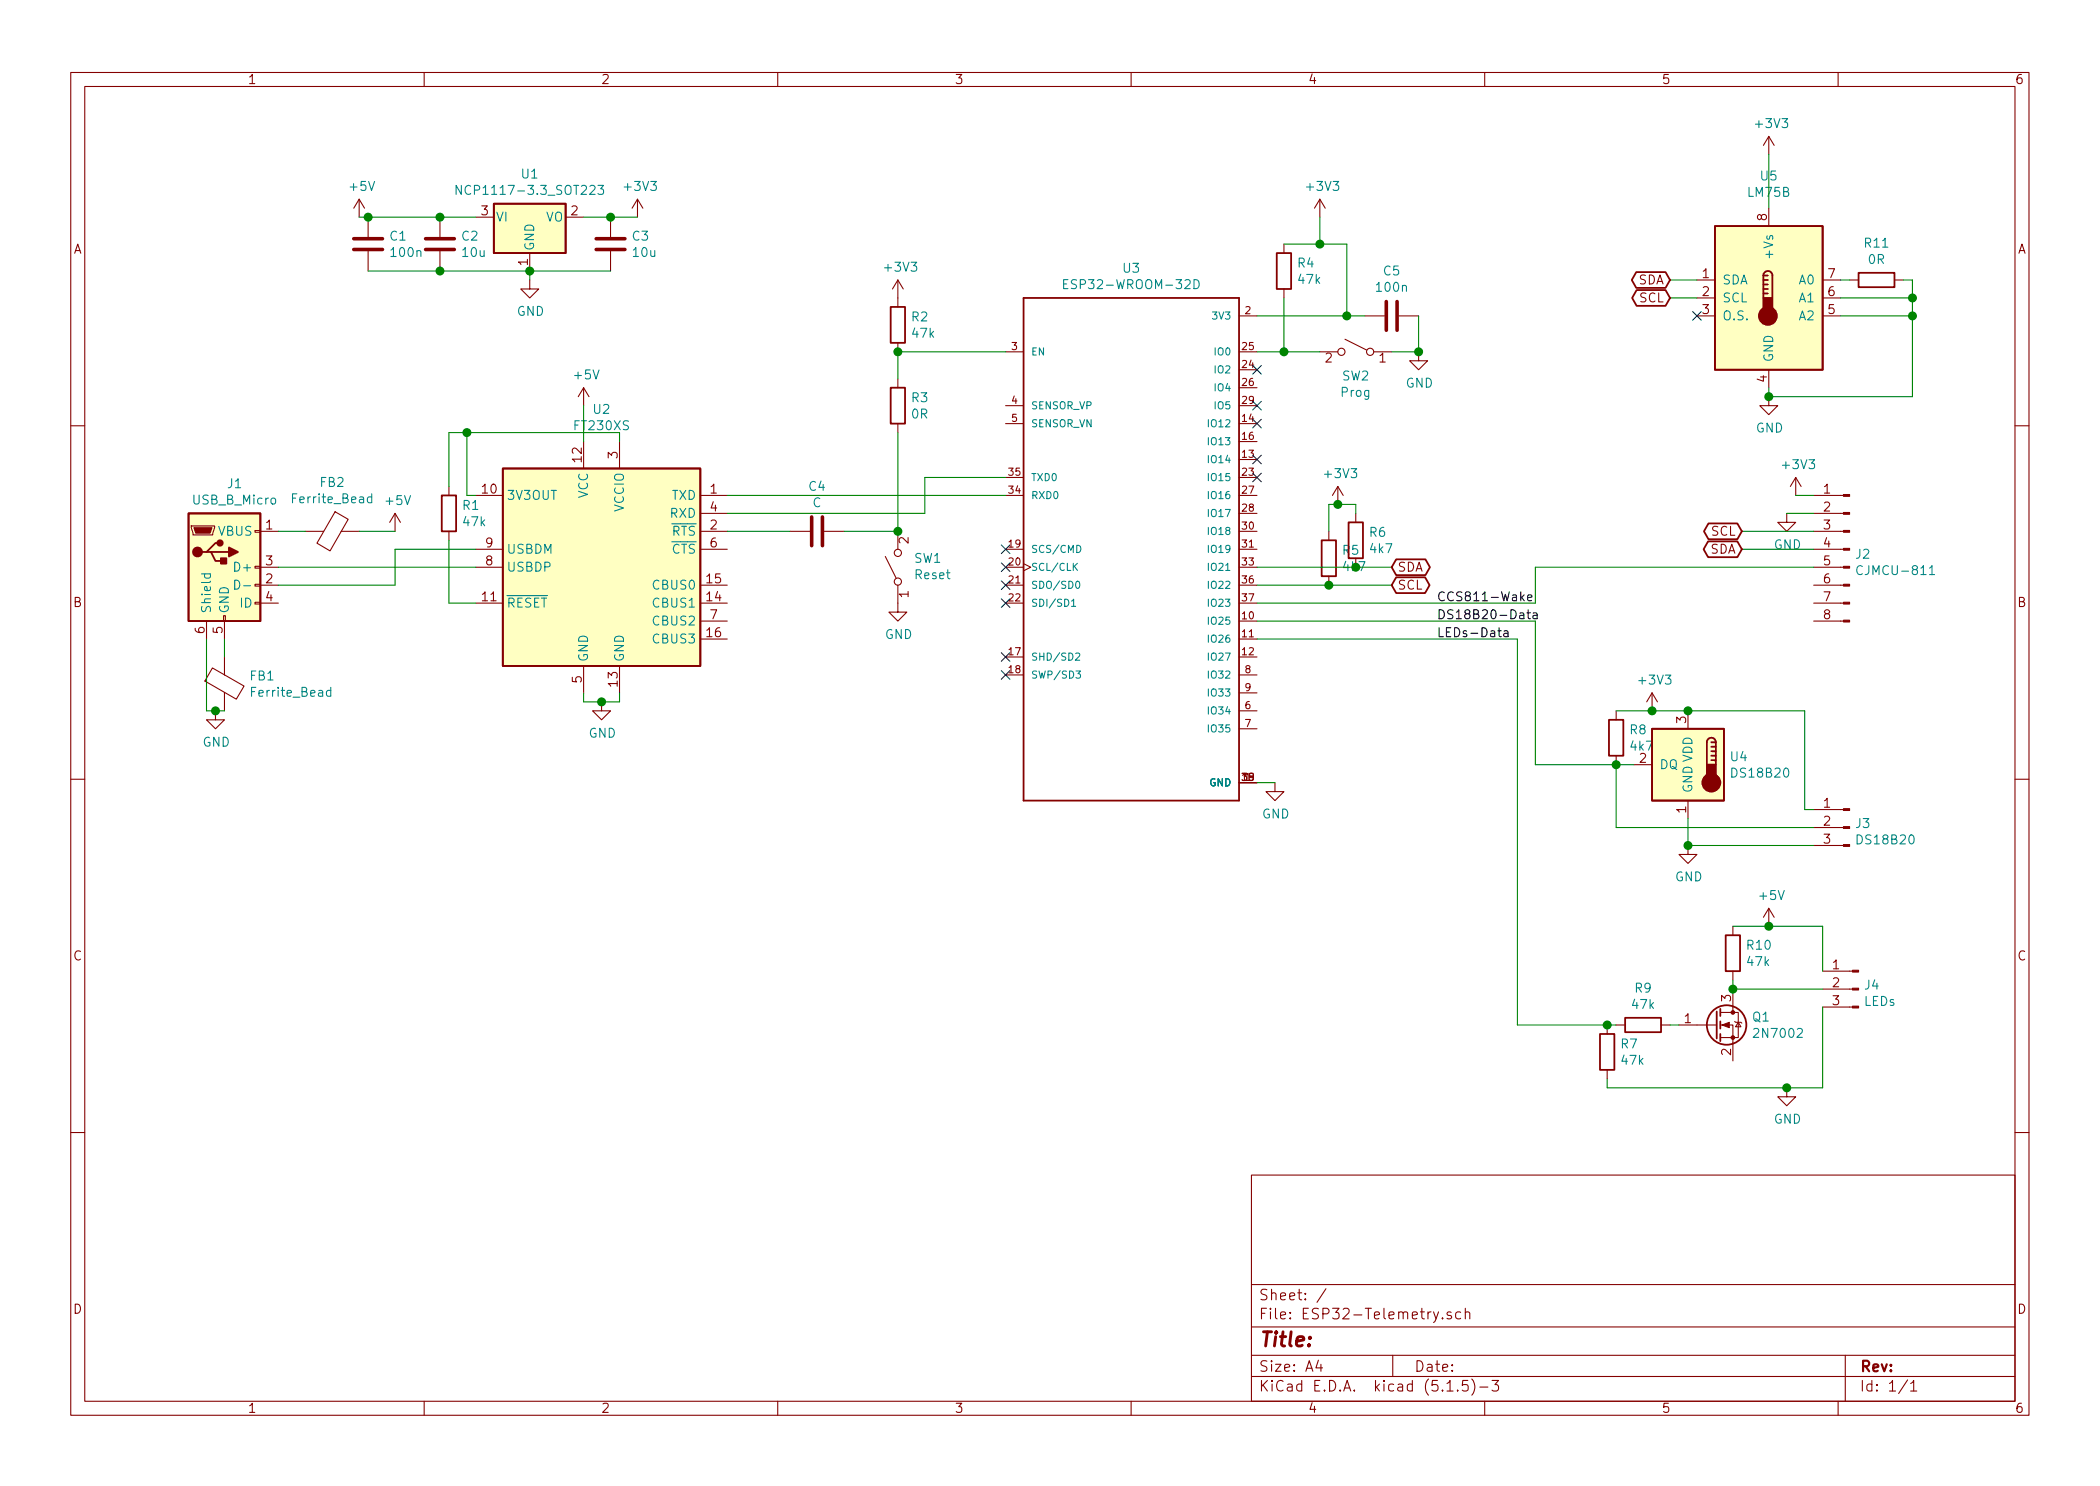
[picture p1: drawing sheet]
EESchema Schematic File Version 4
EELAYER 30 0
EELAYER END
$Descr A4 11693 8268
encoding utf-8
Sheet 1 1
Title ""
Date ""
Rev ""
Comp ""
Comment1 ""
Comment2 ""
Comment3 ""
Comment4 ""
$EndDescr
$Comp
L Regulator_Linear:NCP1117-3.3_SOT223 U1
U 1 1
P 2950 1200
F 0 "U1" H 2950 1442 50  0000 C CNN
F 1 "NCP1117-3.3_SOT223" H 2950 1351 50  0000 C CNN
F 2 "Package_TO_SOT_SMD:SOT-223-3_TabPin2" H 2950 1400 50  0001 C CNN
F 3 "http://www.onsemi.com/pub_link/Collateral/NCP1117-D.PDF" H 3050 950 50  0001 C CNN
	1    2950 1200
	1    0    0    -1  
$EndComp
$Comp
L Device:C C2
U 1 1
P 2450 1350
F 0 "C2" H 2565 1396 50  0000 L CNN
F 1 "10u" H 2565 1305 50  0000 L CNN
F 2 "" H 2488 1200 50  0001 C CNN
F 3 "~" H 2450 1350 50  0001 C CNN
	1    2450 1350
	1    0    0    -1  
$EndComp
$Comp
L Device:C C3
U 1 1
P 3400 1350
F 0 "C3" H 3515 1396 50  0000 L CNN
F 1 "10u" H 3515 1305 50  0000 L CNN
F 2 "" H 3438 1200 50  0001 C CNN
F 3 "~" H 3400 1350 50  0001 C CNN
	1    3400 1350
	1    0    0    -1  
$EndComp
$Comp
L power:+3V3 #PWR07
U 1 1
P 3550 1200
F 0 "#PWR07" H 3550 1050 50  0001 C CNN
F 1 "+3V3" H 3565 1373 50  0000 C CNN
F 2 "" H 3550 1200 50  0001 C CNN
F 3 "" H 3550 1200 50  0001 C CNN
	1    3550 1200
	1    0    0    -1  
$EndComp
Connection ~ 2450 1200
Wire Wire Line
	2450 1200 2650 1200
Wire Wire Line
	3250 1200 3400 1200
Connection ~ 3400 1200
Wire Wire Line
	3400 1200 3550 1200
Wire Wire Line
	2450 1500 2950 1500
Connection ~ 2950 1500
Wire Wire Line
	2950 1500 3400 1500
$Comp
L power:GND #PWR04
U 1 1
P 2950 1550
F 0 "#PWR04" H 2950 1300 50  0001 C CNN
F 1 "GND" H 2955 1377 50  0000 C CNN
F 2 "" H 2950 1550 50  0001 C CNN
F 3 "" H 2950 1550 50  0001 C CNN
	1    2950 1550
	1    0    0    -1  
$EndComp
Wire Wire Line
	2950 1550 2950 1500
$Comp
L Connector:USB_B_Micro J1
U 1 1
P 1250 3150
F 0 "J1" H 1307 3617 50  0000 C CNN
F 1 "USB_B_Micro" H 1307 3526 50  0000 C CNN
F 2 "" H 1400 3100 50  0001 C CNN
F 3 "~" H 1400 3100 50  0001 C CNN
	1    1250 3150
	1    0    0    -1  
$EndComp
$Comp
L power:+5V #PWR03
U 1 1
P 2200 2950
F 0 "#PWR03" H 2200 2800 50  0001 C CNN
F 1 "+5V" H 2215 3123 50  0000 C CNN
F 2 "" H 2200 2950 50  0001 C CNN
F 3 "" H 2200 2950 50  0001 C CNN
	1    2200 2950
	1    0    0    -1  
$EndComp
$Comp
L Device:Ferrite_Bead FB2
U 1 1
P 1850 2950
F 0 "FB2" V 1576 2950 50  0000 C CNN
F 1 "Ferrite_Bead" V 1667 2950 50  0000 C CNN
F 2 "" V 1780 2950 50  0001 C CNN
F 3 "~" H 1850 2950 50  0001 C CNN
	1    1850 2950
	0    1    1    0   
$EndComp
Wire Wire Line
	1550 2950 1700 2950
Wire Wire Line
	2000 2950 2200 2950
Wire Wire Line
	1550 3250 2200 3250
Wire Wire Line
	2200 3050 2650 3050
$Comp
L power:+5V #PWR05
U 1 1
P 3250 2250
F 0 "#PWR05" H 3250 2100 50  0001 C CNN
F 1 "+5V" H 3265 2423 50  0000 C CNN
F 2 "" H 3250 2250 50  0001 C CNN
F 3 "" H 3250 2250 50  0001 C CNN
	1    3250 2250
	1    0    0    -1  
$EndComp
Wire Wire Line
	3250 2250 3250 2450
Wire Wire Line
	2650 2750 2600 2750
Wire Wire Line
	2600 2750 2600 2400
Wire Wire Line
	2600 2400 3450 2400
Wire Wire Line
	3450 2400 3450 2450
$Comp
L Interface_USB:FT230XS U2
U 1 1
P 3350 3150
F 0 "U2" H 3350 4031 50  0000 C CNN
F 1 "FT230XS" H 3350 3940 50  0000 C CNN
F 2 "Package_SO:SSOP-16_3.9x4.9mm_P0.635mm" H 4350 2550 50  0001 C CNN
F 3 "https://www.ftdichip.com/Support/Documents/DataSheets/ICs/DS_FT230X.pdf" H 3350 3150 50  0001 C CNN
	1    3350 3150
	1    0    0    -1  
$EndComp
$Comp
L Device:R R1
U 1 1
P 2500 2850
F 0 "R1" H 2570 2896 50  0000 L CNN
F 1 "47k" H 2570 2805 50  0000 L CNN
F 2 "" V 2430 2850 50  0001 C CNN
F 3 "~" H 2500 2850 50  0001 C CNN
	1    2500 2850
	1    0    0    -1  
$EndComp
Wire Wire Line
	2500 3000 2500 3350
Wire Wire Line
	2500 3350 2650 3350
$Comp
L power:GND #PWR06
U 1 1
P 3350 3900
F 0 "#PWR06" H 3350 3650 50  0001 C CNN
F 1 "GND" H 3355 3727 50  0000 C CNN
F 2 "" H 3350 3900 50  0001 C CNN
F 3 "" H 3350 3900 50  0001 C CNN
	1    3350 3900
	1    0    0    -1  
$EndComp
Wire Wire Line
	3250 3850 3250 3900
Wire Wire Line
	3250 3900 3350 3900
Wire Wire Line
	3350 3900 3450 3900
Wire Wire Line
	3450 3900 3450 3850
Connection ~ 3350 3900
$Comp
L ESP32-WROOM-32D:ESP32-WROOM-32D U3
U 1 1
P 6300 3050
F 0 "U3" H 6300 4617 50  0000 C CNN
F 1 "ESP32-WROOM-32D" H 6300 4526 50  0000 C CNN
F 2 "MODULE_ESP32-WROOM-32D" H 6300 3050 50  0001 L BNN
F 3 "1.5" H 6300 3050 50  0001 L BNN
F 4 "Manufacturer Recommendation" H 6300 3050 50  0001 L BNN "Field4"
F 5 "Espressif Systems" H 6300 3050 50  0001 L BNN "Field5"
	1    6300 3050
	1    0    0    -1  
$EndComp
Wire Wire Line
	7000 1750 7500 1750
$Comp
L Device:C C5
U 1 1
P 7750 1750
F 0 "C5" V 7498 1750 50  0000 C CNN
F 1 "100n" V 7589 1750 50  0000 C CNN
F 2 "" H 7788 1600 50  0001 C CNN
F 3 "~" H 7750 1750 50  0001 C CNN
	1    7750 1750
	0    1    1    0   
$EndComp
$Comp
L power:GND #PWR013
U 1 1
P 7900 1950
F 0 "#PWR013" H 7900 1700 50  0001 C CNN
F 1 "GND" H 7905 1777 50  0000 C CNN
F 2 "" H 7900 1950 50  0001 C CNN
F 3 "" H 7900 1950 50  0001 C CNN
	1    7900 1950
	1    0    0    -1  
$EndComp
$Comp
L power:GND #PWR010
U 1 1
P 7100 4350
F 0 "#PWR010" H 7100 4100 50  0001 C CNN
F 1 "GND" H 7105 4177 50  0000 C CNN
F 2 "" H 7100 4350 50  0001 C CNN
F 3 "" H 7100 4350 50  0001 C CNN
	1    7100 4350
	1    0    0    -1  
$EndComp
Wire Wire Line
	7000 4350 7100 4350
Wire Wire Line
	7900 1750 7900 1950
$Comp
L power:+3V3 #PWR011
U 1 1
P 7350 1200
F 0 "#PWR011" H 7350 1050 50  0001 C CNN
F 1 "+3V3" H 7365 1373 50  0000 C CNN
F 2 "" H 7350 1200 50  0001 C CNN
F 3 "" H 7350 1200 50  0001 C CNN
	1    7350 1200
	1    0    0    -1  
$EndComp
$Comp
L Switch:SW_SPST SW2
U 1 1
P 7550 1950
F 0 "SW2" H 7550 1817 50  0000 C CNN
F 1 "Prog" H 7550 1726 50  0000 C CNN
F 2 "" H 7550 1950 50  0001 C CNN
F 3 "~" H 7550 1950 50  0001 C CNN
	1    7550 1950
	-1   0    0    -1  
$EndComp
Wire Wire Line
	7750 1950 7900 1950
Connection ~ 7900 1950
Wire Wire Line
	5000 1950 5000 2100
Wire Wire Line
	5000 1950 5600 1950
$Comp
L Device:R R2
U 1 1
P 5000 1800
F 0 "R2" H 5070 1846 50  0000 L CNN
F 1 "47k" H 5070 1755 50  0000 L CNN
F 2 "" V 4930 1800 50  0001 C CNN
F 3 "~" H 5000 1800 50  0001 C CNN
	1    5000 1800
	1    0    0    -1  
$EndComp
Connection ~ 5000 1950
$Comp
L power:+3V3 #PWR08
U 1 1
P 5000 1650
F 0 "#PWR08" H 5000 1500 50  0001 C CNN
F 1 "+3V3" H 5015 1823 50  0000 C CNN
F 2 "" H 5000 1650 50  0001 C CNN
F 3 "" H 5000 1650 50  0001 C CNN
	1    5000 1650
	1    0    0    -1  
$EndComp
$Comp
L Device:R R3
U 1 1
P 5000 2250
F 0 "R3" H 5070 2296 50  0000 L CNN
F 1 "0R" H 5070 2205 50  0000 L CNN
F 2 "" V 4930 2250 50  0001 C CNN
F 3 "~" H 5000 2250 50  0001 C CNN
	1    5000 2250
	1    0    0    -1  
$EndComp
Wire Wire Line
	5000 2400 5000 2950
NoConn ~ 7000 2050
NoConn ~ 7000 2350
NoConn ~ 7000 2650
NoConn ~ 7000 2250
NoConn ~ 5600 3250
NoConn ~ 5600 3150
NoConn ~ 5600 3350
NoConn ~ 5600 3650
NoConn ~ 5600 3750
NoConn ~ 5600 3050
NoConn ~ 7000 2550
Text GLabel 7750 3150 2    50   BiDi ~ 0
SDA
Text GLabel 7750 3250 2    50   BiDi ~ 0
SCL
Wire Wire Line
	7750 3150 7550 3150
$Comp
L Device:R R6
U 1 1
P 7550 3000
F 0 "R6" H 7620 3046 50  0000 L CNN
F 1 "4k7" H 7620 2955 50  0000 L CNN
F 2 "" V 7480 3000 50  0001 C CNN
F 3 "~" H 7550 3000 50  0001 C CNN
	1    7550 3000
	1    0    0    -1  
$EndComp
Connection ~ 7550 3150
Wire Wire Line
	7550 3150 7000 3150
$Comp
L power:+3V3 #PWR012
U 1 1
P 7450 2800
F 0 "#PWR012" H 7450 2650 50  0001 C CNN
F 1 "+3V3" H 7465 2973 50  0000 C CNN
F 2 "" H 7450 2800 50  0001 C CNN
F 3 "" H 7450 2800 50  0001 C CNN
	1    7450 2800
	1    0    0    -1  
$EndComp
Wire Wire Line
	7400 2800 7450 2800
Wire Wire Line
	7450 2800 7550 2800
Wire Wire Line
	7550 2800 7550 2850
Connection ~ 7450 2800
Wire Wire Line
	7400 3250 7750 3250
Connection ~ 7400 3250
Wire Wire Line
	7000 3250 7400 3250
Wire Wire Line
	7400 2950 7400 2800
$Comp
L Device:R R5
U 1 1
P 7400 3100
F 0 "R5" H 7470 3146 50  0000 L CNN
F 1 "4k7" H 7470 3055 50  0000 L CNN
F 2 "" V 7330 3100 50  0001 C CNN
F 3 "~" H 7400 3100 50  0001 C CNN
	1    7400 3100
	1    0    0    -1  
$EndComp
$Comp
L Sensor_Temperature:LM75B U5
U 1 1
P 9850 1650
F 0 "U5" H 9850 2331 50  0000 C CNN
F 1 "LM75B" H 9850 2240 50  0000 C CNN
F 2 "" H 9850 1650 50  0001 C CNN
F 3 "http://www.ti.com/lit/ds/symlink/lm75b.pdf" H 9850 1650 50  0001 C CNN
	1    9850 1650
	1    0    0    -1  
$EndComp
$Comp
L power:+3V3 #PWR016
U 1 1
P 9850 850
F 0 "#PWR016" H 9850 700 50  0001 C CNN
F 1 "+3V3" H 9865 1023 50  0000 C CNN
F 2 "" H 9850 850 50  0001 C CNN
F 3 "" H 9850 850 50  0001 C CNN
	1    9850 850 
	1    0    0    -1  
$EndComp
Wire Wire Line
	9850 1150 9850 850 
Text GLabel 9300 1550 0    50   BiDi ~ 0
SDA
Wire Wire Line
	9300 1550 9450 1550
Text GLabel 9300 1650 0    50   BiDi ~ 0
SCL
Wire Wire Line
	9300 1650 9450 1650
NoConn ~ 9450 1750
Wire Wire Line
	10650 2200 9850 2200
Wire Wire Line
	9850 2200 9850 2150
$Comp
L power:GND #PWR017
U 1 1
P 9850 2200
F 0 "#PWR017" H 9850 1950 50  0001 C CNN
F 1 "GND" H 9855 2027 50  0000 C CNN
F 2 "" H 9850 2200 50  0001 C CNN
F 3 "" H 9850 2200 50  0001 C CNN
	1    9850 2200
	1    0    0    -1  
$EndComp
Connection ~ 9850 2200
$Comp
L Connector:Conn_01x08_Male J2
U 1 1
P 10300 3050
F 0 "J2" H 10272 3024 50  0000 R CNN
F 1 "CJMCU-811" H 10272 2933 50  0000 R CNN
F 2 "" H 10300 3050 50  0001 C CNN
F 3 "~" H 10300 3050 50  0001 C CNN
	1    10300 3050
	-1   0    0    -1  
$EndComp
$Comp
L power:+3V3 #PWR021
U 1 1
P 10000 2750
F 0 "#PWR021" H 10000 2600 50  0001 C CNN
F 1 "+3V3" H 10015 2923 50  0000 C CNN
F 2 "" H 10000 2750 50  0001 C CNN
F 3 "" H 10000 2750 50  0001 C CNN
	1    10000 2750
	1    0    0    -1  
$EndComp
Wire Wire Line
	10000 2750 10100 2750
$Comp
L power:GND #PWR019
U 1 1
P 9950 2850
F 0 "#PWR019" H 9950 2600 50  0001 C CNN
F 1 "GND" H 9955 2677 50  0000 C CNN
F 2 "" H 9950 2850 50  0001 C CNN
F 3 "" H 9950 2850 50  0001 C CNN
	1    9950 2850
	1    0    0    -1  
$EndComp
Wire Wire Line
	10100 2850 9950 2850
Text GLabel 9700 2950 0    50   BiDi ~ 0
SCL
Wire Wire Line
	9700 2950 10100 2950
Text GLabel 9700 3050 0    50   BiDi ~ 0
SDA
Wire Wire Line
	9700 3050 10100 3050
Wire Wire Line
	10100 3150 8550 3150
Wire Wire Line
	8550 3150 8550 3350
Wire Wire Line
	8550 3350 7000 3350
Text Label 8000 3350 0    50   ~ 0
CCS811-Wake
$Comp
L Sensor_Temperature:DS18B20 U4
U 1 1
P 9400 4250
F 0 "U4" H 9170 4296 50  0000 R CNN
F 1 "DS18B20" H 9170 4205 50  0000 R CNN
F 2 "Package_TO_SOT_THT:TO-92_Inline" H 8400 4000 50  0001 C CNN
F 3 "http://datasheets.maximintegrated.com/en/ds/DS18B20.pdf" H 9250 4500 50  0001 C CNN
	1    9400 4250
	-1   0    0    -1  
$EndComp
$Comp
L Device:R R8
U 1 1
P 9000 4100
F 0 "R8" H 9070 4146 50  0000 L CNN
F 1 "4k7" H 9070 4055 50  0000 L CNN
F 2 "" V 8930 4100 50  0001 C CNN
F 3 "~" H 9000 4100 50  0001 C CNN
	1    9000 4100
	1    0    0    -1  
$EndComp
Wire Wire Line
	9000 4250 9100 4250
Wire Wire Line
	9000 3950 9200 3950
$Comp
L power:+3V3 #PWR014
U 1 1
P 9200 3950
F 0 "#PWR014" H 9200 3800 50  0001 C CNN
F 1 "+3V3" H 9215 4123 50  0000 C CNN
F 2 "" H 9200 3950 50  0001 C CNN
F 3 "" H 9200 3950 50  0001 C CNN
	1    9200 3950
	1    0    0    -1  
$EndComp
Connection ~ 9200 3950
Wire Wire Line
	9200 3950 9400 3950
$Comp
L Connector:Conn_01x03_Male J3
U 1 1
P 10300 4600
F 0 "J3" H 10272 4624 50  0000 R CNN
F 1 "DS18B20" H 10272 4533 50  0000 R CNN
F 2 "" H 10300 4600 50  0001 C CNN
F 3 "~" H 10300 4600 50  0001 C CNN
	1    10300 4600
	-1   0    0    -1  
$EndComp
Wire Wire Line
	9000 4250 9000 4600
Wire Wire Line
	9000 4600 10100 4600
Connection ~ 9000 4250
Wire Wire Line
	9400 3950 10050 3950
Wire Wire Line
	10050 3950 10050 4500
Wire Wire Line
	10050 4500 10100 4500
Connection ~ 9400 3950
Wire Wire Line
	9400 4550 9400 4700
Wire Wire Line
	9400 4700 10100 4700
$Comp
L power:GND #PWR015
U 1 1
P 9400 4700
F 0 "#PWR015" H 9400 4450 50  0001 C CNN
F 1 "GND" H 9405 4527 50  0000 C CNN
F 2 "" H 9400 4700 50  0001 C CNN
F 3 "" H 9400 4700 50  0001 C CNN
	1    9400 4700
	1    0    0    -1  
$EndComp
Connection ~ 9400 4700
Wire Wire Line
	7000 3450 8550 3450
Wire Wire Line
	8550 3450 8550 4250
Wire Wire Line
	8550 4250 9000 4250
Text Label 8000 3450 0    50   ~ 0
DS18B20-Data
Wire Wire Line
	2200 3050 2200 3250
Wire Wire Line
	1550 3150 2650 3150
Wire Wire Line
	1250 3650 1250 3550
Wire Wire Line
	1200 3950 1250 3950
$Comp
L power:GND #PWR01
U 1 1
P 1200 3950
F 0 "#PWR01" H 1200 3700 50  0001 C CNN
F 1 "GND" H 1205 3777 50  0000 C CNN
F 2 "" H 1200 3950 50  0001 C CNN
F 3 "" H 1200 3950 50  0001 C CNN
	1    1200 3950
	1    0    0    -1  
$EndComp
$Comp
L Device:Ferrite_Bead FB1
U 1 1
P 1250 3800
F 0 "FB1" H 1387 3846 50  0000 L CNN
F 1 "Ferrite_Bead" H 1387 3755 50  0000 L CNN
F 2 "" V 1180 3800 50  0001 C CNN
F 3 "~" H 1250 3800 50  0001 C CNN
	1    1250 3800
	1    0    0    -1  
$EndComp
Wire Wire Line
	1150 3550 1150 3950
Wire Wire Line
	1150 3950 1200 3950
Connection ~ 1200 3950
Wire Wire Line
	2500 2700 2500 2400
Wire Wire Line
	2500 2400 2600 2400
Connection ~ 2600 2400
Wire Wire Line
	5150 2850 5150 2650
Wire Wire Line
	5150 2650 5600 2650
Wire Wire Line
	4050 2850 5150 2850
Wire Wire Line
	5600 2750 4050 2750
$Comp
L Device:C C4
U 1 1
P 4550 2950
F 0 "C4" V 4298 2950 50  0000 C CNN
F 1 "C" V 4389 2950 50  0000 C CNN
F 2 "" H 4588 2800 50  0001 C CNN
F 3 "~" H 4550 2950 50  0001 C CNN
	1    4550 2950
	0    1    1    0   
$EndComp
Wire Wire Line
	4050 2950 4400 2950
Wire Wire Line
	4700 2950 5000 2950
$Comp
L Switch:SW_SPST SW1
U 1 1
P 5000 3150
F 0 "SW1" V 5046 3062 50  0000 R CNN
F 1 "Reset" V 4955 3062 50  0000 R CNN
F 2 "" H 5000 3150 50  0001 C CNN
F 3 "~" H 5000 3150 50  0001 C CNN
	1    5000 3150
	0    -1   -1   0   
$EndComp
Connection ~ 5000 2950
$Comp
L power:GND #PWR09
U 1 1
P 5000 3350
F 0 "#PWR09" H 5000 3100 50  0001 C CNN
F 1 "GND" H 5005 3177 50  0000 C CNN
F 2 "" H 5000 3350 50  0001 C CNN
F 3 "" H 5000 3350 50  0001 C CNN
	1    5000 3350
	1    0    0    -1  
$EndComp
$Comp
L Device:R R4
U 1 1
P 7150 1500
F 0 "R4" H 7220 1546 50  0000 L CNN
F 1 "47k" H 7220 1455 50  0000 L CNN
F 2 "" V 7080 1500 50  0001 C CNN
F 3 "~" H 7150 1500 50  0001 C CNN
	1    7150 1500
	1    0    0    -1  
$EndComp
Wire Wire Line
	7000 1950 7150 1950
Wire Wire Line
	7150 1650 7150 1950
Connection ~ 7150 1950
Wire Wire Line
	7150 1950 7350 1950
Wire Wire Line
	7150 1350 7350 1350
Wire Wire Line
	7350 1350 7350 1200
Wire Wire Line
	7350 1350 7500 1350
Wire Wire Line
	7500 1350 7500 1750
Connection ~ 7350 1350
Connection ~ 7500 1750
Wire Wire Line
	7500 1750 7600 1750
$Comp
L power:+5V #PWR018
U 1 1
P 9850 5150
F 0 "#PWR018" H 9850 5000 50  0001 C CNN
F 1 "+5V" H 9865 5323 50  0000 C CNN
F 2 "" H 9850 5150 50  0001 C CNN
F 3 "" H 9850 5150 50  0001 C CNN
	1    9850 5150
	1    0    0    -1  
$EndComp
$Comp
L Transistor_FET:2N7002 Q1
U 1 1
P 9550 5700
F 0 "Q1" H 9754 5746 50  0000 L CNN
F 1 "2N7002" H 9754 5655 50  0000 L CNN
F 2 "Package_TO_SOT_SMD:SOT-23" H 9750 5625 50  0001 L CIN
F 3 "https://www.fairchildsemi.com/datasheets/2N/2N7002.pdf" H 9550 5700 50  0001 L CNN
	1    9550 5700
	1    0    0    -1  
$EndComp
$Comp
L Device:R R10
U 1 1
P 9650 5300
F 0 "R10" H 9720 5346 50  0000 L CNN
F 1 "47k" H 9720 5255 50  0000 L CNN
F 2 "" V 9580 5300 50  0001 C CNN
F 3 "~" H 9650 5300 50  0001 C CNN
	1    9650 5300
	1    0    0    -1  
$EndComp
Wire Wire Line
	9650 5150 9850 5150
Wire Wire Line
	9850 5150 10150 5150
Wire Wire Line
	10150 5150 10150 5400
Connection ~ 9850 5150
Wire Wire Line
	9650 5450 9650 5500
Wire Wire Line
	9650 5500 10150 5500
Connection ~ 9650 5500
$Comp
L power:GND #PWR020
U 1 1
P 9950 6050
F 0 "#PWR020" H 9950 5800 50  0001 C CNN
F 1 "GND" H 9955 5877 50  0000 C CNN
F 2 "" H 9950 6050 50  0001 C CNN
F 3 "" H 9950 6050 50  0001 C CNN
	1    9950 6050
	1    0    0    -1  
$EndComp
$Comp
L Device:R R9
U 1 1
P 9150 5700
F 0 "R9" V 8943 5700 50  0000 C CNN
F 1 "47k" V 9034 5700 50  0000 C CNN
F 2 "" V 9080 5700 50  0001 C CNN
F 3 "~" H 9150 5700 50  0001 C CNN
	1    9150 5700
	0    1    1    0   
$EndComp
Wire Wire Line
	9300 5700 9350 5700
Wire Wire Line
	9000 5700 8950 5700
Wire Wire Line
	8450 5700 8450 3550
Wire Wire Line
	8450 3550 7000 3550
Text Label 8000 3550 0    50   ~ 0
LEDs-Data
$Comp
L Device:R R7
U 1 1
P 8950 5850
F 0 "R7" H 9020 5896 50  0000 L CNN
F 1 "47k" H 9020 5805 50  0000 L CNN
F 2 "" V 8880 5850 50  0001 C CNN
F 3 "~" H 8950 5850 50  0001 C CNN
	1    8950 5850
	1    0    0    -1  
$EndComp
Connection ~ 8950 5700
Wire Wire Line
	8950 5700 8450 5700
Wire Wire Line
	10150 6050 9950 6050
Wire Wire Line
	10150 5600 10150 6050
Wire Wire Line
	8950 6050 8950 6000
Connection ~ 9950 6050
Wire Wire Line
	2000 1200 2050 1200
$Comp
L power:+5V #PWR02
U 1 1
P 2000 1200
F 0 "#PWR02" H 2000 1050 50  0001 C CNN
F 1 "+5V" H 2015 1373 50  0000 C CNN
F 2 "" H 2000 1200 50  0001 C CNN
F 3 "" H 2000 1200 50  0001 C CNN
	1    2000 1200
	1    0    0    -1  
$EndComp
$Comp
L Connector:Conn_01x03_Male J4
U 1 1
P 10350 5500
F 0 "J4" H 10322 5524 50  0000 R CNN
F 1 "LEDs" H 10322 5433 50  0000 R CNN
F 2 "" H 10350 5500 50  0001 C CNN
F 3 "~" H 10350 5500 50  0001 C CNN
	1    10350 5500
	-1   0    0    -1  
$EndComp
Wire Wire Line
	9950 6050 8950 6050
$Comp
L Device:C C1
U 1 1
P 2050 1350
F 0 "C1" H 2165 1396 50  0000 L CNN
F 1 "100n" H 2165 1305 50  0000 L CNN
F 2 "" H 2088 1200 50  0001 C CNN
F 3 "~" H 2050 1350 50  0001 C CNN
	1    2050 1350
	1    0    0    -1  
$EndComp
Connection ~ 2050 1200
Wire Wire Line
	2050 1200 2450 1200
Wire Wire Line
	2050 1500 2450 1500
Connection ~ 2450 1500
$Comp
L Device:R R11
U 1 1
P 10450 1550
F 0 "R11" V 10243 1550 50  0000 C CNN
F 1 "0R" V 10334 1550 50  0000 C CNN
F 2 "" V 10380 1550 50  0001 C CNN
F 3 "~" H 10450 1550 50  0001 C CNN
	1    10450 1550
	0    1    1    0   
$EndComp
Wire Wire Line
	10600 1550 10650 1550
Wire Wire Line
	10650 1550 10650 1650
Wire Wire Line
	10250 1550 10300 1550
Wire Wire Line
	10250 1650 10650 1650
Connection ~ 10650 1650
Wire Wire Line
	10650 1650 10650 1750
Wire Wire Line
	10250 1750 10650 1750
Connection ~ 10650 1750
Wire Wire Line
	10650 1750 10650 2200
$EndSCHEMATC
